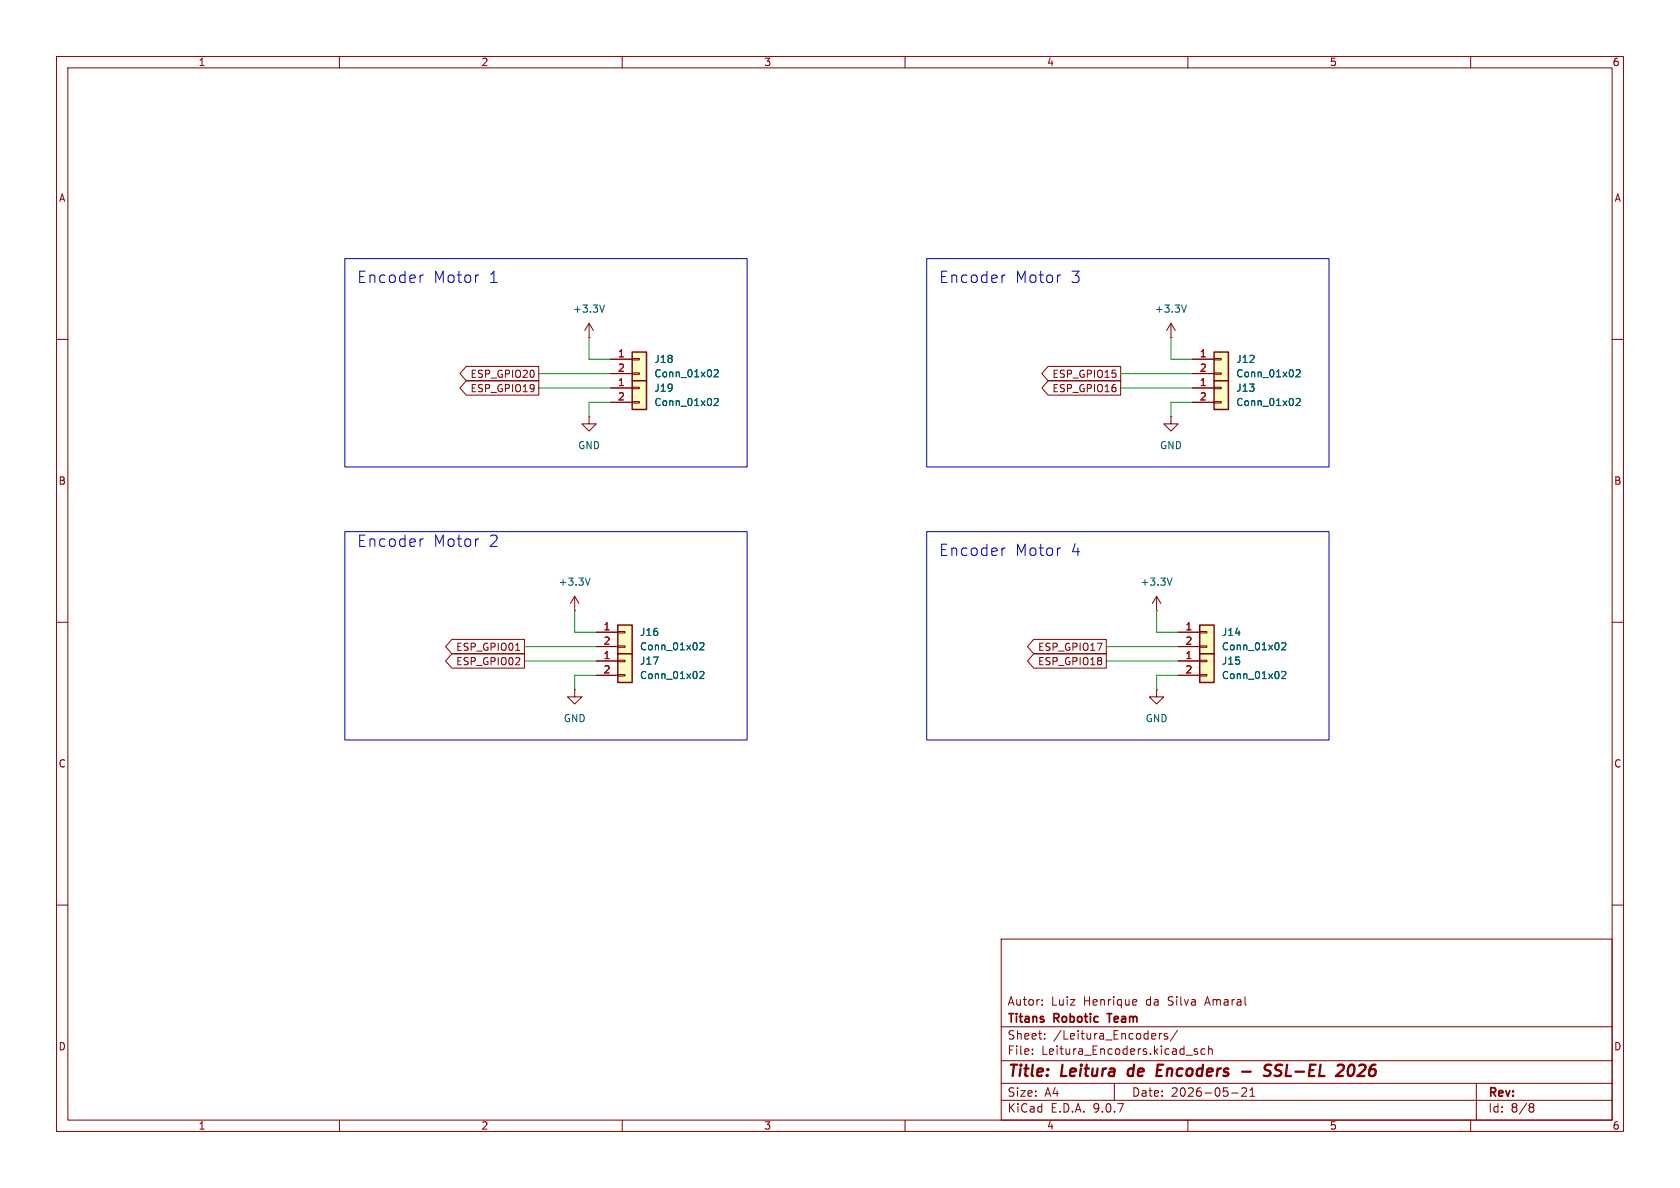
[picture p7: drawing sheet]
(kicad_sch
 (version 20250114)
 (generator "eeschema")
 (generator_version "9.0")
 (paper "A4")
 (title_block
  (title "Leitura de Encoders - SSL-EL 2026")
  (date "2026-05-21")
  (company "Titans Robotic Team")
  (comment 1 "Autor: Luiz Henrique da Silva Amaral"))
 (lib_symbols
  (symbol "Connector_Generic:Conn_01x02"
   (pin_names
    (offset 1.016) (hide yes)) (exclude_from_sim no) (in_bom yes) (on_board yes)
   (property "Reference" "J" (at 0 2.54 0) (effects (font (size 1.27 1.27))))
   (property "Value" "Conn_01x02" (at 0 -5.08 0) (effects (font (size 1.27 1.27))))
   (property "Footprint" "" (at 0 0 0) (effects (font (size 1.27 1.27)) (hide yes)))
   (property "Datasheet" "~" (at 0 0 0) (effects (font (size 1.27 1.27)) (hide yes)))
   (property "Description" "Generic connector, single row, 01x02, script generated (kicad-library-utils/schlib/autogen/connector/)" (at 0 0 0) (effects (font (size 1.27 1.27)) (hide yes)))
   (symbol "Conn_01x02_1_1"
    (rectangle (start -1.27 1.27) (end 1.27 -3.81) (stroke (width 0.254) (type default)) (fill (type background)))
    (rectangle (start -1.27 0.127) (end 0 -0.127) (stroke (width 0.1524) (type default)) (fill (type none)))
    (rectangle (start -1.27 -2.413) (end 0 -2.667) (stroke (width 0.1524) (type default)) (fill (type none)))
    (pin passive line (at -5.08 0 0) (length 3.81) (name "Pin_1" (effects (font (size 1.27 1.27)))) (number "1" (effects (font (size 1.27 1.27)))))
    (pin passive line (at -5.08 -2.54 0) (length 3.81) (name "Pin_2" (effects (font (size 1.27 1.27)))) (number "2" (effects (font (size 1.27 1.27))))))
   (embedded_fonts no))
  (symbol "power:+3.3V"
   (power)
   (pin_numbers (hide yes))
   (pin_names
    (offset 0) (hide yes)) (exclude_from_sim no) (in_bom yes) (on_board yes)
   (property "Reference" "#PWR" (at 0 -3.81 0) (effects (font (size 1.27 1.27)) (hide yes)))
   (property "Value" "+3.3V" (at 0 3.556 0) (effects (font (size 1.27 1.27))))
   (property "Footprint" "" (at 0 0 0) (effects (font (size 1.27 1.27)) (hide yes)))
   (property "Datasheet" "" (at 0 0 0) (effects (font (size 1.27 1.27)) (hide yes)))
   (property "Description" "Power symbol creates a global label with name \"+3.3V\"" (at 0 0 0) (effects (font (size 1.27 1.27)) (hide yes)))
   (symbol "+3.3V_0_1"
    (polyline (pts (xy -0.762 1.27) (xy 0 2.54)) (stroke (width 0) (type default)) (fill (type none)))
    (polyline (pts (xy 0 2.54) (xy 0.762 1.27)) (stroke (width 0) (type default)) (fill (type none)))
    (polyline (pts (xy 0 0) (xy 0 2.54)) (stroke (width 0) (type default)) (fill (type none))))
   (symbol "+3.3V_1_1"
    (pin power_in line (at 0 0 90) (length 0) (name "~" (effects (font (size 1.27 1.27)))) (number "1" (effects (font (size 1.27 1.27))))))
   (embedded_fonts no))
  (symbol "power:GND"
   (power)
   (pin_numbers (hide yes))
   (pin_names
    (offset 0) (hide yes)) (exclude_from_sim no) (in_bom yes) (on_board yes)
   (property "Reference" "#PWR" (at 0 -6.35 0) (effects (font (size 1.27 1.27)) (hide yes)))
   (property "Value" "GND" (at 0 -3.81 0) (effects (font (size 1.27 1.27))))
   (property "Footprint" "" (at 0 0 0) (effects (font (size 1.27 1.27)) (hide yes)))
   (property "Datasheet" "" (at 0 0 0) (effects (font (size 1.27 1.27)) (hide yes)))
   (property "Description" "Power symbol creates a global label with name \"GND\" , ground" (at 0 0 0) (effects (font (size 1.27 1.27)) (hide yes)))
   (symbol "GND_0_1"
    (polyline (pts (xy 0 0) (xy 0 -1.27) (xy 1.27 -1.27) (xy 0 -2.54) (xy -1.27 -1.27) (xy 0 -1.27)) (stroke (width 0) (type default)) (fill (type none))))
   (symbol "GND_1_1"
    (pin power_in line (at 0 0 270) (length 0) (name "~" (effects (font (size 1.27 1.27)))) (number "1" (effects (font (size 1.27 1.27))))))
   (embedded_fonts no)))
 (rectangle
  (start 163.83 45.72)
  (end 234.95 82.55)
  (stroke (width 0) (type default))
  (fill (type none)))
 (rectangle
  (start 60.96 93.98)
  (end 132.08 130.81)
  (stroke (width 0) (type default))
  (fill (type none)))
 (rectangle
  (start 163.83 93.98)
  (end 234.95 130.81)
  (stroke (width 0) (type default))
  (fill (type none)))
 (rectangle
  (start 60.96 45.72)
  (end 132.08 82.55)
  (stroke (width 0) (type default))
  (fill (type none)))
 (text "Encoder Motor 4\n"
  (exclude_from_sim no)
  (at 178.562 97.536 0)
  (effects (font (size 2 2))))
 (text "Encoder Motor 1"
  (exclude_from_sim no)
  (at 75.692 49.276 0)
  (effects (font (size 2 2))))
 (text "Encoder Motor 2\n\n"
  (exclude_from_sim no)
  (at 75.692 97.536 0)
  (effects (font (size 2 2))))
 (text "Encoder Motor 3"
  (exclude_from_sim no)
  (at 178.562 49.276 0)
  (effects (font (size 2 2))))
 (wire
  (pts (xy 204.47 111.76) (xy 204.47 107.95))
  (stroke (width 0) (type default)))
 (wire
  (pts (xy 204.47 119.38) (xy 208.28 119.38))
  (stroke (width 0) (type default)))
 (wire
  (pts (xy 101.6 119.38) (xy 105.41 119.38))
  (stroke (width 0) (type default)))
 (wire
  (pts (xy 104.14 71.12) (xy 107.95 71.12))
  (stroke (width 0) (type default)))
 (wire
  (pts (xy 92.71 114.3) (xy 105.41 114.3))
  (stroke (width 0) (type default)))
 (wire
  (pts (xy 104.14 63.5) (xy 104.14 59.69))
  (stroke (width 0) (type default)))
 (wire
  (pts (xy 208.28 111.76) (xy 204.47 111.76))
  (stroke (width 0) (type default)))
 (wire
  (pts (xy 92.71 116.84) (xy 105.41 116.84))
  (stroke (width 0) (type default)))
 (wire
  (pts (xy 95.25 66.04) (xy 107.95 66.04))
  (stroke (width 0) (type default)))
 (wire
  (pts (xy 207.01 63.5) (xy 207.01 59.69))
  (stroke (width 0) (type default)))
 (wire
  (pts (xy 195.58 116.84) (xy 208.28 116.84))
  (stroke (width 0) (type default)))
 (wire
  (pts (xy 204.47 121.92) (xy 204.47 119.38))
  (stroke (width 0) (type default)))
 (wire
  (pts (xy 210.82 63.5) (xy 207.01 63.5))
  (stroke (width 0) (type default)))
 (wire
  (pts (xy 95.25 68.58) (xy 107.95 68.58))
  (stroke (width 0) (type default)))
 (wire
  (pts (xy 101.6 111.76) (xy 101.6 107.95))
  (stroke (width 0) (type default)))
 (wire
  (pts (xy 195.58 114.3) (xy 208.28 114.3))
  (stroke (width 0) (type default)))
 (wire
  (pts (xy 107.95 63.5) (xy 104.14 63.5))
  (stroke (width 0) (type default)))
 (wire
  (pts (xy 207.01 73.66) (xy 207.01 71.12))
  (stroke (width 0) (type default)))
 (wire
  (pts (xy 101.6 121.92) (xy 101.6 119.38))
  (stroke (width 0) (type default)))
 (wire
  (pts (xy 207.01 71.12) (xy 210.82 71.12))
  (stroke (width 0) (type default)))
 (wire
  (pts (xy 104.14 73.66) (xy 104.14 71.12))
  (stroke (width 0) (type default)))
 (wire
  (pts (xy 198.12 66.04) (xy 210.82 66.04))
  (stroke (width 0) (type default)))
 (wire
  (pts (xy 105.41 111.76) (xy 101.6 111.76))
  (stroke (width 0) (type default)))
 (wire
  (pts (xy 198.12 68.58) (xy 210.82 68.58))
  (stroke (width 0) (type default)))
 (global_label "ESP_GPIO20"
  (shape output)
  (at 95.25 66.04 180)
  (fields_autoplaced yes)
  (effects (font (size 1.27 1.27)) (justify right))
  (property "Intersheetrefs" "${INTERSHEET_REFS}" (at 80.7744 66.04 0) (effects (font (size 1.27 1.27)) (justify right) (hide yes))))
 (global_label "ESP_GPIO17"
  (shape output)
  (at 195.58 114.3 180)
  (fields_autoplaced yes)
  (effects (font (size 1.27 1.27)) (justify right))
  (property "Intersheetrefs" "${INTERSHEET_REFS}" (at 181.1044 114.3 0) (effects (font (size 1.27 1.27)) (justify right) (hide yes))))
 (global_label "ESP_GPIO01"
  (shape output)
  (at 92.71 114.3 180)
  (fields_autoplaced yes)
  (effects (font (size 1.27 1.27)) (justify right))
  (property "Intersheetrefs" "${INTERSHEET_REFS}" (at 78.2344 114.3 0) (effects (font (size 1.27 1.27)) (justify right) (hide yes))))
 (global_label "ESP_GPIO02"
  (shape output)
  (at 92.71 116.84 180)
  (fields_autoplaced yes)
  (effects (font (size 1.27 1.27)) (justify right))
  (property "Intersheetrefs" "${INTERSHEET_REFS}" (at 78.2344 116.84 0) (effects (font (size 1.27 1.27)) (justify right) (hide yes))))
 (global_label "ESP_GPIO19"
  (shape output)
  (at 95.25 68.58 180)
  (fields_autoplaced yes)
  (effects (font (size 1.27 1.27)) (justify right))
  (property "Intersheetrefs" "${INTERSHEET_REFS}" (at 80.7744 68.58 0) (effects (font (size 1.27 1.27)) (justify right) (hide yes))))
 (global_label "ESP_GPIO15"
  (shape output)
  (at 198.12 66.04 180)
  (fields_autoplaced yes)
  (effects (font (size 1.27 1.27)) (justify right))
  (property "Intersheetrefs" "${INTERSHEET_REFS}" (at 183.6444 66.04 0) (effects (font (size 1.27 1.27)) (justify right) (hide yes))))
 (global_label "ESP_GPIO16"
  (shape output)
  (at 198.12 68.58 180)
  (fields_autoplaced yes)
  (effects (font (size 1.27 1.27)) (justify right))
  (property "Intersheetrefs" "${INTERSHEET_REFS}" (at 183.6444 68.58 0) (effects (font (size 1.27 1.27)) (justify right) (hide yes))))
 (global_label "ESP_GPIO18"
  (shape output)
  (at 195.58 116.84 180)
  (fields_autoplaced yes)
  (effects (font (size 1.27 1.27)) (justify right))
  (property "Intersheetrefs" "${INTERSHEET_REFS}" (at 181.1044 116.84 0) (effects (font (size 1.27 1.27)) (justify right) (hide yes))))
 (symbol
  (lib_id "power:GND")
  (at 101.6 121.92 0)
  (unit 1)
  (exclude_from_sim no)
  (in_bom yes)
  (on_board yes)
  (dnp no)
  (fields_autoplaced yes)
  (property "Reference" "#PWR032" (at 101.6 128.27 0) (effects (font (size 1.27 1.27)) (hide yes)))
  (property "Value" "GND" (at 101.6 127 0) (effects (font (size 1.27 1.27))))
  (property "Footprint" "" (at 101.6 121.92 0) (effects (font (size 1.27 1.27)) (hide yes)))
  (property "Datasheet" "" (at 101.6 121.92 0) (effects (font (size 1.27 1.27)) (hide yes)))
  (property "Description" "Power symbol creates a global label with name \"GND\" , ground" (at 101.6 121.92 0) (effects (font (size 1.27 1.27)) (hide yes)))
  (pin "1"))
 (symbol
  (lib_id "power:GND")
  (at 207.01 73.66 0)
  (unit 1)
  (exclude_from_sim no)
  (in_bom yes)
  (on_board yes)
  (dnp no)
  (fields_autoplaced yes)
  (property "Reference" "#PWR028" (at 207.01 80.01 0) (effects (font (size 1.27 1.27)) (hide yes)))
  (property "Value" "GND" (at 207.01 78.74 0) (effects (font (size 1.27 1.27))))
  (property "Footprint" "" (at 207.01 73.66 0) (effects (font (size 1.27 1.27)) (hide yes)))
  (property "Datasheet" "" (at 207.01 73.66 0) (effects (font (size 1.27 1.27)) (hide yes)))
  (property "Description" "Power symbol creates a global label with name \"GND\" , ground" (at 207.01 73.66 0) (effects (font (size 1.27 1.27)) (hide yes)))
  (pin "1"))
 (symbol
  (lib_id "Connector_Generic:Conn_01x02")
  (at 213.36 111.76 0)
  (unit 1)
  (exclude_from_sim no)
  (in_bom yes)
  (on_board yes)
  (dnp no)
  (fields_autoplaced yes)
  (property "Reference" "J14" (at 215.9 111.7599 0) (effects (font (size 1.27 1.27)) (justify left)))
  (property "Value" "Conn_01x02" (at 215.9 114.2999 0) (effects (font (size 1.27 1.27)) (justify left)))
  (property "Footprint" "Connector_Molex:Molex_KK-254_AE-6410-02A_1x02_P2.54mm_Vertical" (at 213.36 111.76 0) (effects (font (size 1.27 1.27)) (hide yes)))
  (property "Datasheet" "~" (at 213.36 111.76 0) (effects (font (size 1.27 1.27)) (hide yes)))
  (property "Description" "Generic connector, single row, 01x02, script generated (kicad-library-utils/schlib/autogen/connector/)" (at 213.36 111.76 0) (effects (font (size 1.27 1.27)) (hide yes)))
  (pin "2")
  (pin "1"))
 (symbol
  (lib_id "power:+3.3V")
  (at 207.01 59.69 0)
  (unit 1)
  (exclude_from_sim no)
  (in_bom yes)
  (on_board yes)
  (dnp no)
  (fields_autoplaced yes)
  (property "Reference" "#PWR027" (at 207.01 63.5 0) (effects (font (size 1.27 1.27)) (hide yes)))
  (property "Value" "+3.3V" (at 207.01 54.61 0) (effects (font (size 1.27 1.27))))
  (property "Footprint" "" (at 207.01 59.69 0) (effects (font (size 1.27 1.27)) (hide yes)))
  (property "Datasheet" "" (at 207.01 59.69 0) (effects (font (size 1.27 1.27)) (hide yes)))
  (property "Description" "Power symbol creates a global label with name \"+3.3V\"" (at 207.01 59.69 0) (effects (font (size 1.27 1.27)) (hide yes)))
  (pin "1"))
 (symbol
  (lib_id "power:+3.3V")
  (at 104.14 59.69 0)
  (unit 1)
  (exclude_from_sim no)
  (in_bom yes)
  (on_board yes)
  (dnp no)
  (fields_autoplaced yes)
  (property "Reference" "#PWR09" (at 104.14 63.5 0) (effects (font (size 1.27 1.27)) (hide yes)))
  (property "Value" "+3.3V" (at 104.14 54.61 0) (effects (font (size 1.27 1.27))))
  (property "Footprint" "" (at 104.14 59.69 0) (effects (font (size 1.27 1.27)) (hide yes)))
  (property "Datasheet" "" (at 104.14 59.69 0) (effects (font (size 1.27 1.27)) (hide yes)))
  (property "Description" "Power symbol creates a global label with name \"+3.3V\"" (at 104.14 59.69 0) (effects (font (size 1.27 1.27)) (hide yes)))
  (pin "1"))
 (symbol
  (lib_id "Connector_Generic:Conn_01x02")
  (at 213.36 116.84 0)
  (unit 1)
  (exclude_from_sim no)
  (in_bom yes)
  (on_board yes)
  (dnp no)
  (fields_autoplaced yes)
  (property "Reference" "J15" (at 215.9 116.8399 0) (effects (font (size 1.27 1.27)) (justify left)))
  (property "Value" "Conn_01x02" (at 215.9 119.3799 0) (effects (font (size 1.27 1.27)) (justify left)))
  (property "Footprint" "Connector_Molex:Molex_KK-254_AE-6410-02A_1x02_P2.54mm_Vertical" (at 213.36 116.84 0) (effects (font (size 1.27 1.27)) (hide yes)))
  (property "Datasheet" "~" (at 213.36 116.84 0) (effects (font (size 1.27 1.27)) (hide yes)))
  (property "Description" "Generic connector, single row, 01x02, script generated (kicad-library-utils/schlib/autogen/connector/)" (at 213.36 116.84 0) (effects (font (size 1.27 1.27)) (hide yes)))
  (pin "2")
  (pin "1"))
 (symbol
  (lib_id "Connector_Generic:Conn_01x02")
  (at 113.03 63.5 0)
  (unit 1)
  (exclude_from_sim no)
  (in_bom yes)
  (on_board yes)
  (dnp no)
  (fields_autoplaced yes)
  (property "Reference" "J18" (at 115.57 63.4999 0) (effects (font (size 1.27 1.27)) (justify left)))
  (property "Value" "Conn_01x02" (at 115.57 66.0399 0) (effects (font (size 1.27 1.27)) (justify left)))
  (property "Footprint" "Connector_Molex:Molex_KK-254_AE-6410-02A_1x02_P2.54mm_Vertical" (at 113.03 63.5 0) (effects (font (size 1.27 1.27)) (hide yes)))
  (property "Datasheet" "~" (at 113.03 63.5 0) (effects (font (size 1.27 1.27)) (hide yes)))
  (property "Description" "Generic connector, single row, 01x02, script generated (kicad-library-utils/schlib/autogen/connector/)" (at 113.03 63.5 0) (effects (font (size 1.27 1.27)) (hide yes)))
  (pin "2")
  (pin "1"))
 (symbol
  (lib_id "Connector_Generic:Conn_01x02")
  (at 110.49 116.84 0)
  (unit 1)
  (exclude_from_sim no)
  (in_bom yes)
  (on_board yes)
  (dnp no)
  (fields_autoplaced yes)
  (property "Reference" "J17" (at 113.03 116.8399 0) (effects (font (size 1.27 1.27)) (justify left)))
  (property "Value" "Conn_01x02" (at 113.03 119.3799 0) (effects (font (size 1.27 1.27)) (justify left)))
  (property "Footprint" "Connector_Molex:Molex_KK-254_AE-6410-02A_1x02_P2.54mm_Vertical" (at 110.49 116.84 0) (effects (font (size 1.27 1.27)) (hide yes)))
  (property "Datasheet" "~" (at 110.49 116.84 0) (effects (font (size 1.27 1.27)) (hide yes)))
  (property "Description" "Generic connector, single row, 01x02, script generated (kicad-library-utils/schlib/autogen/connector/)" (at 110.49 116.84 0) (effects (font (size 1.27 1.27)) (hide yes)))
  (pin "2")
  (pin "1"))
 (symbol
  (lib_id "Connector_Generic:Conn_01x02")
  (at 110.49 111.76 0)
  (unit 1)
  (exclude_from_sim no)
  (in_bom yes)
  (on_board yes)
  (dnp no)
  (fields_autoplaced yes)
  (property "Reference" "J16" (at 113.03 111.7599 0) (effects (font (size 1.27 1.27)) (justify left)))
  (property "Value" "Conn_01x02" (at 113.03 114.2999 0) (effects (font (size 1.27 1.27)) (justify left)))
  (property "Footprint" "Connector_Molex:Molex_KK-254_AE-6410-02A_1x02_P2.54mm_Vertical" (at 110.49 111.76 0) (effects (font (size 1.27 1.27)) (hide yes)))
  (property "Datasheet" "~" (at 110.49 111.76 0) (effects (font (size 1.27 1.27)) (hide yes)))
  (property "Description" "Generic connector, single row, 01x02, script generated (kicad-library-utils/schlib/autogen/connector/)" (at 110.49 111.76 0) (effects (font (size 1.27 1.27)) (hide yes)))
  (pin "2")
  (pin "1"))
 (symbol
  (lib_id "power:GND")
  (at 104.14 73.66 0)
  (unit 1)
  (exclude_from_sim no)
  (in_bom yes)
  (on_board yes)
  (dnp no)
  (fields_autoplaced yes)
  (property "Reference" "#PWR034" (at 104.14 80.01 0) (effects (font (size 1.27 1.27)) (hide yes)))
  (property "Value" "GND" (at 104.14 78.74 0) (effects (font (size 1.27 1.27))))
  (property "Footprint" "" (at 104.14 73.66 0) (effects (font (size 1.27 1.27)) (hide yes)))
  (property "Datasheet" "" (at 104.14 73.66 0) (effects (font (size 1.27 1.27)) (hide yes)))
  (property "Description" "Power symbol creates a global label with name \"GND\" , ground" (at 104.14 73.66 0) (effects (font (size 1.27 1.27)) (hide yes)))
  (pin "1"))
 (symbol
  (lib_id "power:+3.3V")
  (at 204.47 107.95 0)
  (unit 1)
  (exclude_from_sim no)
  (in_bom yes)
  (on_board yes)
  (dnp no)
  (fields_autoplaced yes)
  (property "Reference" "#PWR029" (at 204.47 111.76 0) (effects (font (size 1.27 1.27)) (hide yes)))
  (property "Value" "+3.3V" (at 204.47 102.87 0) (effects (font (size 1.27 1.27))))
  (property "Footprint" "" (at 204.47 107.95 0) (effects (font (size 1.27 1.27)) (hide yes)))
  (property "Datasheet" "" (at 204.47 107.95 0) (effects (font (size 1.27 1.27)) (hide yes)))
  (property "Description" "Power symbol creates a global label with name \"+3.3V\"" (at 204.47 107.95 0) (effects (font (size 1.27 1.27)) (hide yes)))
  (pin "1"))
 (symbol
  (lib_id "Connector_Generic:Conn_01x02")
  (at 113.03 68.58 0)
  (unit 1)
  (exclude_from_sim no)
  (in_bom yes)
  (on_board yes)
  (dnp no)
  (fields_autoplaced yes)
  (property "Reference" "J19" (at 115.57 68.5799 0) (effects (font (size 1.27 1.27)) (justify left)))
  (property "Value" "Conn_01x02" (at 115.57 71.1199 0) (effects (font (size 1.27 1.27)) (justify left)))
  (property "Footprint" "Connector_Molex:Molex_KK-254_AE-6410-02A_1x02_P2.54mm_Vertical" (at 113.03 68.58 0) (effects (font (size 1.27 1.27)) (hide yes)))
  (property "Datasheet" "~" (at 113.03 68.58 0) (effects (font (size 1.27 1.27)) (hide yes)))
  (property "Description" "Generic connector, single row, 01x02, script generated (kicad-library-utils/schlib/autogen/connector/)" (at 113.03 68.58 0) (effects (font (size 1.27 1.27)) (hide yes)))
  (pin "2")
  (pin "1"))
 (symbol
  (lib_id "Connector_Generic:Conn_01x02")
  (at 215.9 63.5 0)
  (unit 1)
  (exclude_from_sim no)
  (in_bom yes)
  (on_board yes)
  (dnp no)
  (fields_autoplaced yes)
  (property "Reference" "J12" (at 218.44 63.4999 0) (effects (font (size 1.27 1.27)) (justify left)))
  (property "Value" "Conn_01x02" (at 218.44 66.0399 0) (effects (font (size 1.27 1.27)) (justify left)))
  (property "Footprint" "Connector_Molex:Molex_KK-254_AE-6410-02A_1x02_P2.54mm_Vertical" (at 215.9 63.5 0) (effects (font (size 1.27 1.27)) (hide yes)))
  (property "Datasheet" "~" (at 215.9 63.5 0) (effects (font (size 1.27 1.27)) (hide yes)))
  (property "Description" "Generic connector, single row, 01x02, script generated (kicad-library-utils/schlib/autogen/connector/)" (at 215.9 63.5 0) (effects (font (size 1.27 1.27)) (hide yes)))
  (pin "2")
  (pin "1"))
 (symbol
  (lib_id "power:+3.3V")
  (at 101.6 107.95 0)
  (unit 1)
  (exclude_from_sim no)
  (in_bom yes)
  (on_board yes)
  (dnp no)
  (fields_autoplaced yes)
  (property "Reference" "#PWR015" (at 101.6 111.76 0) (effects (font (size 1.27 1.27)) (hide yes)))
  (property "Value" "+3.3V" (at 101.6 102.87 0) (effects (font (size 1.27 1.27))))
  (property "Footprint" "" (at 101.6 107.95 0) (effects (font (size 1.27 1.27)) (hide yes)))
  (property "Datasheet" "" (at 101.6 107.95 0) (effects (font (size 1.27 1.27)) (hide yes)))
  (property "Description" "Power symbol creates a global label with name \"+3.3V\"" (at 101.6 107.95 0) (effects (font (size 1.27 1.27)) (hide yes)))
  (pin "1"))
 (symbol
  (lib_id "Connector_Generic:Conn_01x02")
  (at 215.9 68.58 0)
  (unit 1)
  (exclude_from_sim no)
  (in_bom yes)
  (on_board yes)
  (dnp no)
  (fields_autoplaced yes)
  (property "Reference" "J13" (at 218.44 68.5799 0) (effects (font (size 1.27 1.27)) (justify left)))
  (property "Value" "Conn_01x02" (at 218.44 71.1199 0) (effects (font (size 1.27 1.27)) (justify left)))
  (property "Footprint" "Connector_Molex:Molex_KK-254_AE-6410-02A_1x02_P2.54mm_Vertical" (at 215.9 68.58 0) (effects (font (size 1.27 1.27)) (hide yes)))
  (property "Datasheet" "~" (at 215.9 68.58 0) (effects (font (size 1.27 1.27)) (hide yes)))
  (property "Description" "Generic connector, single row, 01x02, script generated (kicad-library-utils/schlib/autogen/connector/)" (at 215.9 68.58 0) (effects (font (size 1.27 1.27)) (hide yes)))
  (pin "2")
  (pin "1"))
 (symbol
  (lib_id "power:GND")
  (at 204.47 121.92 0)
  (unit 1)
  (exclude_from_sim no)
  (in_bom yes)
  (on_board yes)
  (dnp no)
  (fields_autoplaced yes)
  (property "Reference" "#PWR030" (at 204.47 128.27 0) (effects (font (size 1.27 1.27)) (hide yes)))
  (property "Value" "GND" (at 204.47 127 0) (effects (font (size 1.27 1.27))))
  (property "Footprint" "" (at 204.47 121.92 0) (effects (font (size 1.27 1.27)) (hide yes)))
  (property "Datasheet" "" (at 204.47 121.92 0) (effects (font (size 1.27 1.27)) (hide yes)))
  (property "Description" "Power symbol creates a global label with name \"GND\" , ground" (at 204.47 121.92 0) (effects (font (size 1.27 1.27)) (hide yes)))
  (pin "1")))
